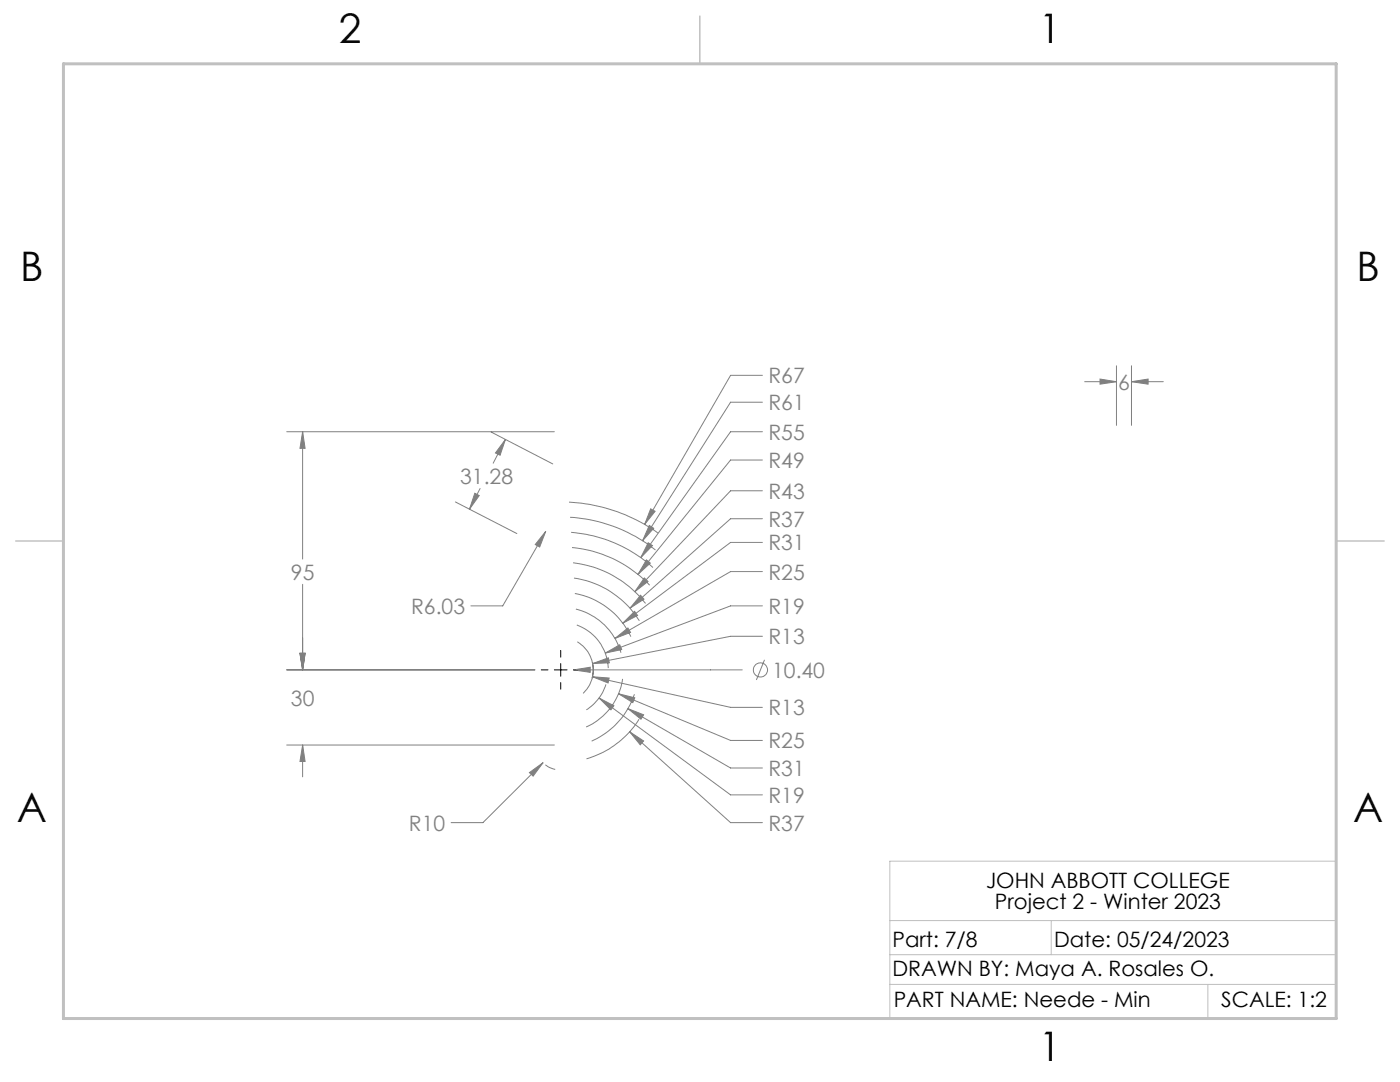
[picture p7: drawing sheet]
<svg xmlns="http://www.w3.org/2000/svg" width="279mm" height="216mm" viewBox="0 0 279 216" stroke-linecap="round" stroke-linejoin="round" font-family="sans-serif">
<g fill="none" stroke="#808080" stroke-width=".2">
<path d="M152.2 74.9h-6.4l-17.1 29.7M216.5 76.2h6.3M219.5 75.6l3.3 .6-3.3 .5zM222.8 73v11.9M225.8 76.2l3.3-.6v1.1zM225.8 73v11.9M225.8 76.2h6.4M57.2 86.1h53.4M60.4 86.1l.5 3.4h-1zM60.4 86.1v25.4M94.8 98.4l.8 .5-1.9 2.7zM95.8 97.5l-2.1 4.1"/>
<path d="M98 86.2l12.3 6.4M100.9 87.7l-1.1 3.1-.9-.4zM100.9 87.7l-2.5 4.7M152.2 86.1h-6.4l-17.9 25.2M152.2 97.9h-6.4l-19.1 20.2M152.2 80.3h-6.4l-17.6 27.6M152.2 91.8h-6.4l-18.5 22.8M60.4 116.6v17.1M90.9 100.2l12.3 6.3M108.9 106l-1.2 3.1-.9-.4zM108.9 106l-8.6 14.9h-6.3M113.6 100.2a33.7 33.7 0 0 1 17.7 6.2"/>
<path d="M113.8 103.2a30.1 30.1 0 0 1 17 6.5M114 106.2a27.5 27.5 0 0 1 16.3 7M114.2 109.3a24.3 24.3 0 0 1 15.4 7.5M114.4 112.3a21.5 21.5 0 0 1 14.4 8.1M114.5 115.4a18.5 18.5 0 0 1 13.1 8.5M114.7 118.4a15.5 15.5 0 0 1 11.2 8.6M127.8 118.8l.7 .8-2.8 1.8zM128.6 115.3l.7 .7-2.6 2.1zM129 111.7l.8 .7-2.5 2.2zM129.4 108.3l.8 .6-2.3 2.4zM129.6 104.8l.9 .6-2.3 2.5zM129.9 101.5l.8 .5-2 2.6z"/>
<path d="M152.2 114.1h-6.4l-23.1 13.3M152.2 108.2h-6.4l-21.5 16.2M152.2 103.5h-6.4l-20.1 17.9M57.2 133.7h49.6M59.9 130.4h1l-.5 3.3zM114.5 133.7l3.3-.6v1.1zM114.5 133.7h33.6M114.9 121.5a12.4 12.4 0 0 1 9 8.7M115.1 124.7a9.5 9.5 0 0 1 6.3 8.6M115.2 128.1a6.6 6.6 0 0 1 3 7.2M118.2 132.1a6.4 6.4 0 0 1-1.8 6.3M118.3 135l3.3 .3-.2 1z"/>
<path d="M118.3 135l27.5 6.1h6.4M118.3 132.4l3.1-1.1 .2 1zM119.6 139.3l2.9 1.5-.6 .8zM119.6 139.3l26.2 19.3h6.4M120.8 130.3l2.9-1.6 .4 .9zM120.9 136.6a9.3 9.3 0 0 1-3.9 5M122.7 127.4l2.6-2.1 .5 .9zM123.4 138.4l3.3 .8-.4 1zM123.4 138.4l22.4 9.3h6.4M124.2 135.5a12.5 12.5 0 0 1-7.2 9.6M126.6 138.5a15.8 15.8 0 0 1-8.5 9.4M126.6 122l.6 .8-2.9 1.6z"/>
<path d="M152.2 127h-6.4l-27.5 5.4M152.2 120.9h-6.4l-25 9.4M152.6 131.7l-1.6 4M57.2 148.7h53.4M60.4 148.7l.5 3.2h-1zM60.4 148.7v6.3M105.7 154.2l2.7-2-2 2.7zM108.4 152.2l-12 11.9h-6.4M108.8 152.6l.7 .5 1.3 .4M125.3 141.4l3.1 1.2-.5 .9zM125.3 141.4l20.5 11.8h6.4M125.7 146l2.7 1.8-.6 .8z"/>
<path d="M125.7 146l20.1 18.1h6.4M127.5 143.5a18.6 18.6 0 0 1-10.4 7.9"/>
<circle cx="151.8" cy="133.7" r="1.41"/>
</g>
<path d="M108 133.7h1.4M110.6 133.7h2.6M111.9 129.8v1.3M111.9 132.4v2.5M111.9 136.2v1.3M114.4 133.7h1.3" fill="none" stroke="#000" stroke-width=".2"/>
<path d="M177.6 183.7h89.1M177.6 190.5h89.1M177.6 196.4h89.1M209.8 183.7v6.8M241.1 196.4v6.8M26.7 203.2h240v-31.4h-89.1v31.4" fill="none" stroke="#c0c0c0" stroke-width=".2"/>
<path d="M139.7 3.2v9.5M3.1 107.9h9.6M266.7 107.9h9.5" fill="none" stroke="#c0c0c0" stroke-width=".3"/>
<path d="M12.7 12.7h254v190.5h-254z" fill="none" stroke="#c0c0c0" stroke-width=".6"/>
<path d="M60.4 86.1l.5 3.4h-1zM59.9 130.4h1l-.5 3.3zM59.9 130.4h1l-.5 3.3zM60.4 148.7l.5 3.2h-1zM114.5 133.7l3.3 .5v-1.1zM118.3 135l3.1 1.3 .2-1zM119.6 139.3l2.3 2.3 .6-.8zM123.4 138.4l2.9 1.8 .4-1zM125.3 141.4l2.6 2.1 .5-.9zM125.7 146l2.1 2.6 .6-.8zM105.7 154.2l.7 .7 2-2.7zM118.3 132.4l3.3-.1-.2-1zM120.8 130.3l3.3-.7-.4-.9zM122.7 127.4l3.1-1.2-.5-.9zM126.6 122l-2.3 2.4 2.9-1.6zM127.8 118.8l-2.1 2.6 2.8-1.8zM128.6 115.3l-1.9 2.8 2.6-2.1zM129.4 108.3l-1.5 3 2.3-2.4zM129.6 104.8l-1.4 3.1 2.3-2.5zM129.9 101.5l-1.2 3.1 2-2.6zM129 111.7l-1.7 2.9 2.5-2.2zM108.9 106l-2.1 2.7 .9 .4zM100.9 87.7l-1.1 3.1-.9-.4zM94.8 98.4l.8 .5-1.9 2.7zM219.5 75.6l3.3 .6-3.3 .5zM225.8 76.2l3.3-.6v1.1z" fill="#808080"/>
<g font-size="8.1">
<text x="67.6" y="8.5">2</text>
<text x="207.3" y="8.5">1</text>
<text x="4" y="56.2">B</text>
<text x="270.7" y="56.2">B</text>
<text x="3.3" y="164.1">A</text>
<text x="270" y="164.1">A</text>
<text x="207.3" y="211.7">1</text>
</g>
<g font-size="4.2" fill="#808080">
<text x="153.4" y="76.5">R67</text>
<text x="223.2" y="77.7">6</text>
<text x="153.4" y="81.8">R61</text>
<text x="153.4" y="87.7">R55</text>
<text x="153.4" y="93.4">R49</text>
<text x="91.9" y="96.5">31.28</text>
<text x="153.4" y="99.5">R43</text>
<text x="153.4" y="105.1">R37</text>
<text x="153.4" y="109.8">R31</text>
<text x="58.1" y="115.7">95</text>
<text x="153.4" y="115.7">R25</text>
<text x="82" y="122.5">R6.03</text>
<text x="153.4" y="122.5">R19</text>
<text x="153.4" y="128.6">R13</text>
<text x="154.1" y="135.2">10.40</text>
<text x="58.1" y="140.9">30</text>
<text x="153.4" y="142.7">R13</text>
<text x="153.4" y="149.3">R25</text>
<text x="153.4" y="154.8">R31</text>
<text x="153.4" y="160.2">R19</text>
<text x="81.6" y="165.7">R10</text>
<text x="153.4" y="165.7">R37</text>
</g>
<g font-size="4.2">
<text x="196.8" y="177.2">JOHN ABBOTT COLLEGE</text>
<text x="198.5" y="181.4">Project 2 - Winter 2023</text>
<text x="178.1" y="188.9">Part: 7/8</text>
<text x="210.3" y="188.9">Date: 05/24/2023</text>
<text x="178.1" y="194.8">DRAWN BY: Maya A. Rosales O.</text>
<text x="178.4" y="201">PART NAME: Neede - Min</text>
<text x="243.7" y="201">SCALE: 1:2</text>
</g>
</svg>
